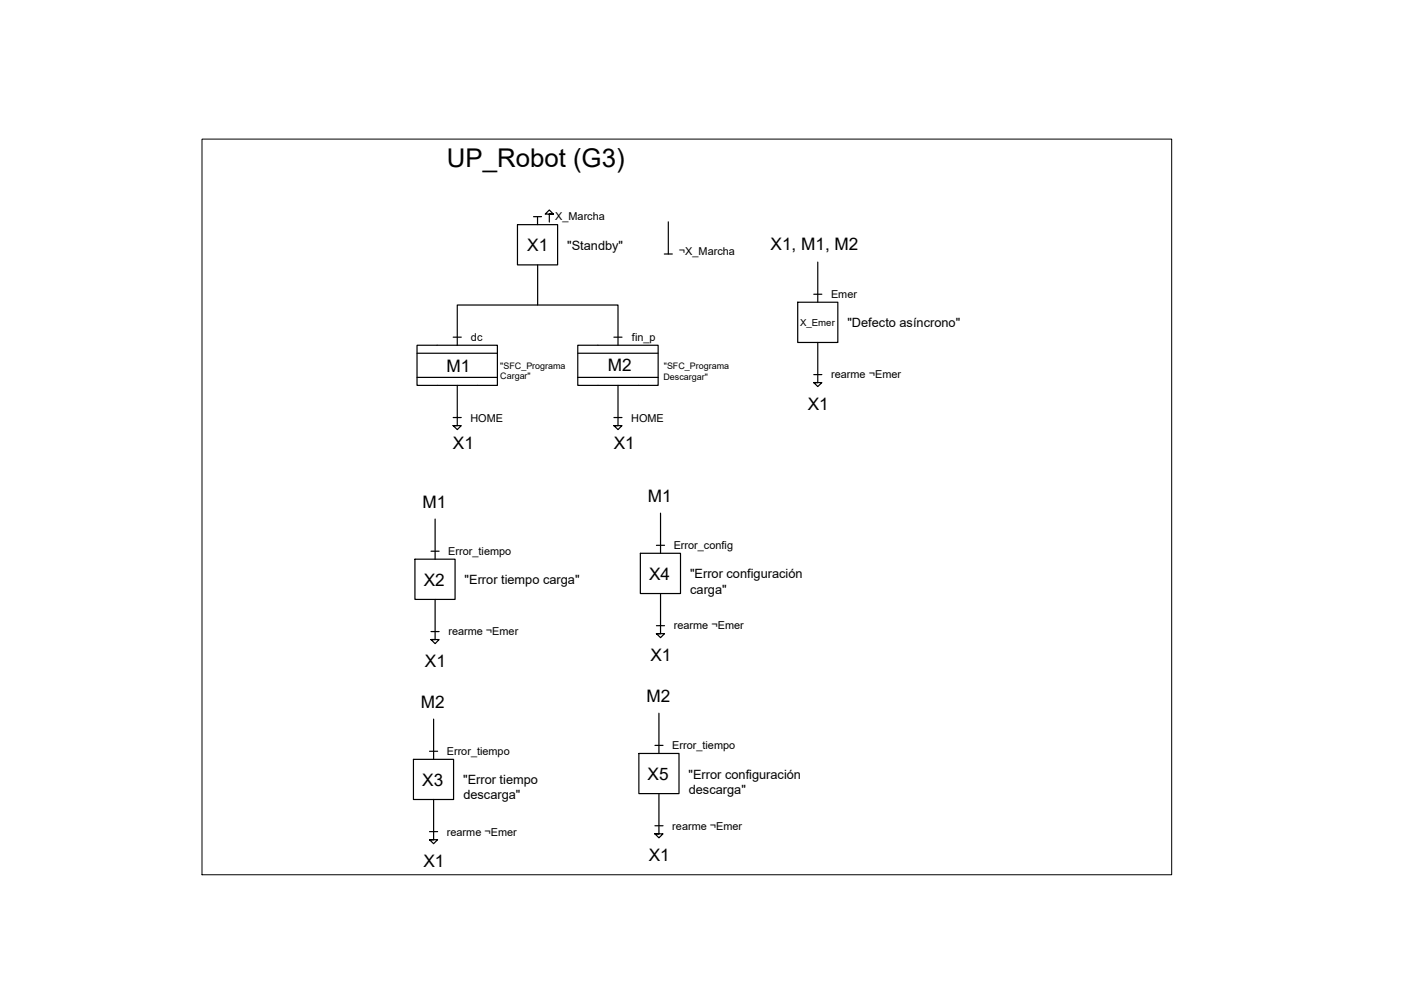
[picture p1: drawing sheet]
<svg xmlns="http://www.w3.org/2000/svg" width="297mm" height="210mm" viewBox="0 0 297 210" stroke-linecap="round" stroke-linejoin="round" font-family="sans-serif">
<!-- layer: 0 -->
<g fill="none" stroke="#000" stroke-width=".25">
<path d="M109.7 47.6h8.5v8.6h-8.5zM113.1 45.9h1.7M114 45.9v1.7M114 56.2v8.5M117.3 45.4l-.8-.9-.9 .9h1.7h-.8v1.7M140.9 53.9h1.6M141.7 47v6.9M173.4 55.6v8.5M88.4 73.2h17.1v8.5h-17.1zM88.4 74.9h17.1M96.1 71.5h1.7M97 73.2v-8.5h34v8.5"/>
<path d="M122.5 73.2h17v8.5h-17zM122.5 74.9h17M130.2 71.5h1.7M169.1 64.1h8.5v8.5h-8.5zM172.5 79.4h1.8M172.5 62.4h1.8M173.4 72.6v8.5h-.9h1.8l-.9 .9-.9-.9M88.4 80h17.1M96.1 88.5h1.7M97 81.7v8.5h-.9h1.7l-.8 .9-.9-.9M122.5 80h17M130.2 88.5h1.7"/>
<path d="M131 81.7v8.5h-.8h1.7l-.9 .9-.8-.9M88 118.6h8.5v8.5h-8.5zM91.4 116.9h1.7M92.3 110.1v8.5M135.8 117.3h8.5v8.5h-8.5zM139.2 115.6h1.7M140 108.8v8.5M91.4 133.9h1.7M92.3 127.1v8.5h-.9h1.7l-.8 .9-.9-.9M139.2 132.7h1.7M140 125.8v8.6h-.8h1.7l-.9 .8-.8-.8M91.1 159.3h1.7"/>
<path d="M91.9 152.5v8.5M135.5 159.8h8.5v8.5h-8.5zM138.9 158h1.7M139.7 151.2v8.6M87.7 161h8.5v8.5h-8.5zM91.1 176.3h1.7M91.9 169.5v8.5h-.8h1.7l-.9 .9-.8-.9M138.9 175.1h1.7M139.7 168.3v8.5h-.8h1.7l-.9 .8-.8-.8"/>
</g>
<path d="M42.8 29.5h205.6v156h-205.6z" fill="none" stroke="#000" stroke-width=".21"/>
<text font-size="5.5" x="94.7" y="35.3">UP_Robot (G3)</text>
<g font-size="3.6">
<text x="111.8" y="53.1">X1</text>
<text x="163.4" y="53">X1, M1, M2</text>
<text x="94.7" y="78.8">M1</text>
<text x="128.8" y="78.6">M2</text>
<text x="171.2" y="86.9">X1</text>
<text x="96" y="95.2">X1</text>
<text x="130.1" y="95.2">X1</text>
<text x="89.6" y="107.7">M1</text>
<text x="137.4" y="106.4">M1</text>
<text x="89.8" y="124.1">X2</text>
<text x="137.6" y="122.9">X4</text>
<text x="90.1" y="141.4">X1</text>
<text x="137.9" y="140.1">X1</text>
<text x="137" y="148.9">M2</text>
<text x="89.2" y="150.1">M2</text>
<text x="89.5" y="166.6">X3</text>
<text x="137.3" y="165.3">X5</text>
<text x="89.8" y="183.8">X1</text>
<text x="137.6" y="182.6">X1</text>
</g>
<g font-size="2.7">
<text x="120.3" y="52.9">&quot;Standby&quot;</text>
<text x="179.7" y="69.4">&quot;Defecto asíncrono&quot;</text>
<text x="98.5" y="123.9">&quot;Error tiempo carga&quot;</text>
<text x="146.3" y="122.6">&quot;Error configuración</text>
<text x="146.3" y="125.9">carga&quot;</text>
<text x="98.2" y="166.3">&quot;Error tiempo</text>
<text x="146" y="165.1">&quot;Error configuración</text>
<text x="98.2" y="169.5">descarga&quot;</text>
<text x="146" y="168.3">descarga&quot;</text>
</g>
<g font-size="2.3">
<text x="117.7" y="46.6">X_Marcha</text>
<text x="143.9" y="54.1">¬X_Marcha</text>
<text x="176.2" y="63.2">Emer</text>
<text x="99.9" y="72.3">dc</text>
<text x="134" y="72.3">fin_p</text>
<text x="176.2" y="80.2">rearme ¬Emer</text>
<text x="99.7" y="89.4">HOME</text>
<text x="133.8" y="89.4">HOME</text>
<text x="95" y="117.7">Error_tiempo</text>
<text x="142.8" y="116.5">Error_config</text>
<text x="95.1" y="134.7">rearme ¬Emer</text>
<text x="142.9" y="133.5">rearme ¬Emer</text>
<text x="94.7" y="160.1">Error_tiempo</text>
<text x="142.5" y="158.9">Error_tiempo</text>
<text x="94.7" y="177.2">rearme ¬Emer</text>
<text x="142.5" y="175.9">rearme ¬Emer</text>
</g>
<text font-size="2" x="169.6" y="69.2">X_Emer</text>
<g font-size="1.9">
<text x="106.1" y="78.2">&quot;SFC_Programa</text>
<text x="106.1" y="80.5">Cargar&quot;</text>
<text x="140.7" y="80.5">Descargar&quot;</text>
<text x="140.7" y="78.3">&quot;SFC_Programa</text>
</g>
</svg>
